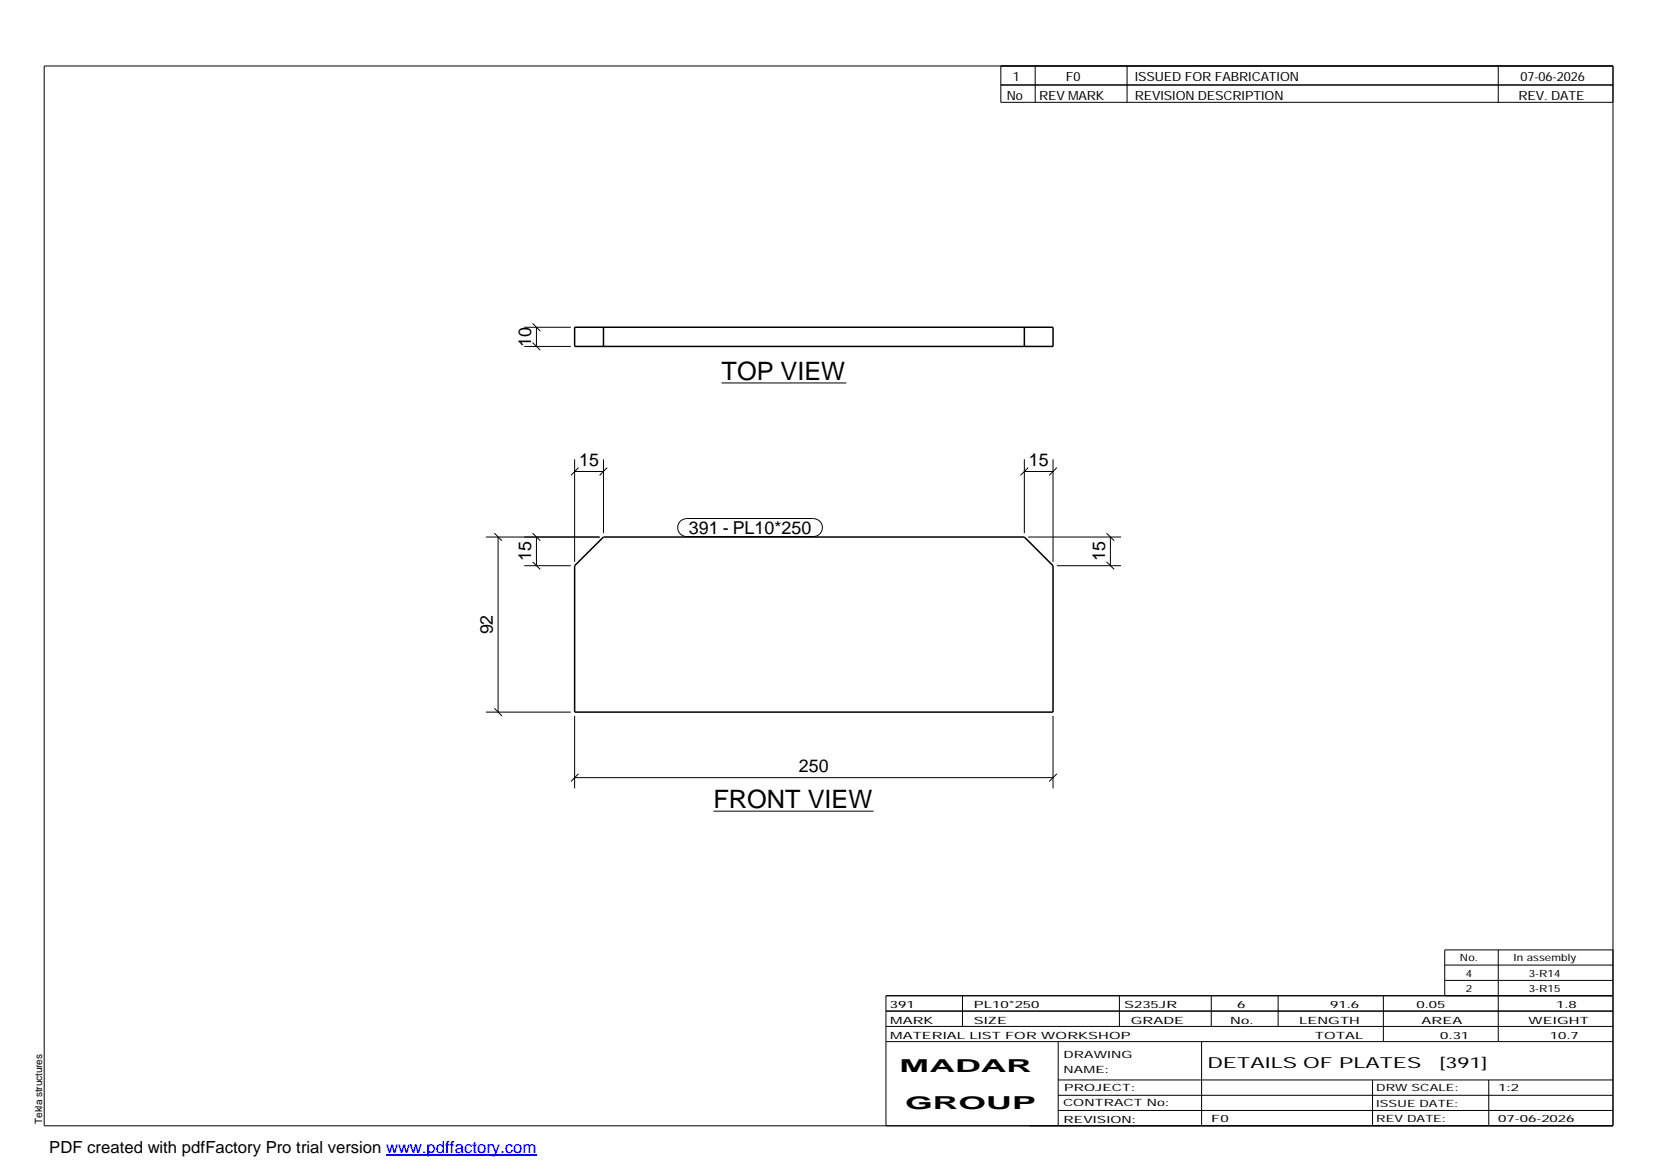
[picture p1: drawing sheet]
<svg xmlns="http://www.w3.org/2000/svg" width="420mm" height="297mm" viewBox="0 0 420 297" stroke-linecap="round" stroke-linejoin="round" font-family="sans-serif">
<path d="M145.9 83.1h121.4v4.9h-121.4zM153.2 83.1v4.9M260.1 83.1v4.9M145.9 143.6l7.3-7.3h106.9l7.2 7.3v37.2h-121.4z" fill="none" stroke="#000" stroke-width=".38"/>
<g fill="none" stroke="#000" stroke-width=".25">
<path d="M11.2 16.7h398.3v269.1h-398.3zM254.1 16.7v9.3h155.4M262.8 16.7v9.3M286.1 16.7v9.3M380.4 16.7v9.3M254.1 21.6h155.4M133.1 88h11.8M133.1 83.1h11.8M135.2 87l2 1.9M135.2 82.1l2 2M136.2 83.1v4.9M183.2 97.2h31.6"/>
<path d="M145.9 116.6v26M145.9 119.7h7.3M146.9 118.7l-2 2M153.2 116.6v18.8M154.1 118.7l-1.9 2M260.1 119.7h7.2M260.1 116.6v18.8M261 118.7l-1.9 2M267.3 116.6v26M268.3 118.7l-1.9 2M123.4 136.3h28.8M125.5 135.4l1.9 1.9"/>
<path d="M126.4 136.3v44.5M135.2 135.4l2 1.9M136.2 136.3v7.3M172.7 132.3l.7-.4 .9-.3h32.2a2.29 2.29 0 0 1 2.3 2.3 2.29 2.29 0 0 1-2.3 2.3h-32.2a2.27 2.27 0 0 1-2.1-1.4 2.27 2.27 0 0 1 .5-2.5zM261 136.3h23.6M280.9 135.4l2 1.9M281.9 136.3v7.3M133.1 143.6h11.8M135.2 142.6l2 2M268.3 143.6h16.3M280.9 142.6l2 2M125.5 179.8l1.9 2"/>
<path d="M123.4 180.8h21.5M145.9 197.4h121.4M145.9 181.8v18.3M146.9 196.5l-2 1.9M267.3 181.8v18.3M268.3 196.5l-1.9 1.9M181.1 205.9h40.7M224.9 256.7h184.6M244.3 252.8v7.8M284.2 252.8v7.8M307.5 252.8v7.8M324.5 252.8v7.8"/>
<path d="M351.2 252.8v11.6M366.8 245h42.7M366.8 248.9h42.7M380.4 241.2v23.2M409.5 241.2h-42.7v11.6M409.5 252.8h-184.6v33M224.9 264.4h184.6M224.9 260.6h184.6M268.6 264.4v21.4M268.6 274.2h140.9M268.6 278.1h140.9M305.1 264.4v21.4"/>
<path d="M348.4 274.2v11.6M378 274.2v11.6M268.6 281.9h140.9"/>
</g>
<path d="M98 293.3h38.2" fill="none" stroke="#00f" stroke-width=".3"/>
<g font-size="6.4">
<text x="183.2" y="96.5">TOP VIEW</text>
<text x="181.1" y="205.2">FRONT VIEW</text>
</g>
<g font-size="4.5">
<text x="134.8" y="88" transform="rotate(-90 134.8 88)">10</text>
<text x="147" y="118.3">15</text>
<text x="261.2" y="118.3">15</text>
<text x="174.9" y="135.7">391 - PL10*250</text>
<text x="134.8" y="142.5" transform="rotate(-90 134.8 142.5)">15</text>
<text x="280.5" y="142.5" transform="rotate(-90 280.5 142.5)">15</text>
<text x="125.1" y="161.1" transform="rotate(-90 125.1 161.1)">92</text>
<text x="202.8" y="196">250</text>
<text x="228.4" y="272.3">MADAR</text>
<text x="229.8" y="281.6">GROUP</text>
</g>
<text font-size="4.2" x="12.5" y="292.7">PDF created with pdfFactory Pro trial version www.pdffactory.com</text>
<g font-size="3.9">
<text x="306.5" y="271.3">DETAILS OF PLATES</text>
<text x="365.4" y="271.3">[391]</text>
</g>
<g font-size="3.2">
<text x="257.1" y="20.5">1</text>
<text x="270.6" y="20.5">F0</text>
<text x="288.1" y="20.5">ISSUED FOR FABRICATION</text>
<text x="386" y="20.5">07-06-2026</text>
<text x="255.6" y="25.5">No</text>
<text x="263.8" y="25.5">REV MARK</text>
<text x="288.1" y="25.5">REVISION DESCRIPTION</text>
<text x="385.5" y="25.5">REV. DATE</text>
</g>
<g font-size="2.5">
<text x="370.6" y="244.1">No.</text>
<text x="384.3" y="244.1">In assembly</text>
<text x="372.1" y="247.9">4</text>
<text x="372.1" y="251.8">2</text>
<text x="388.1" y="247.9">3-R14</text>
<text x="388.1" y="251.8">3-R15</text>
<text x="225.9" y="255.9">391</text>
<text x="247.3" y="255.9">PL10*250</text>
<text x="285.4" y="255.9">S235JR</text>
<text x="314.1" y="255.9">6</text>
<text x="337.7" y="255.9">91.6</text>
<text x="359.6" y="255.9">0.05</text>
<text x="395.1" y="255.9">1.8</text>
<text x="226" y="263.7">MATERIAL LIST FOR WORKSHOP</text>
<text x="226" y="259.9">MARK</text>
<text x="247.2" y="259.9">SIZE</text>
<text x="287.1" y="259.9">GRADE</text>
<text x="312.3" y="259.9">No.</text>
<text x="329.8" y="259.9">LENGTH</text>
<text x="333.8" y="263.7">TOTAL</text>
<text x="360.9" y="259.9">AREA</text>
<text x="365.6" y="263.7">0.31</text>
<text x="388.1" y="259.9">WEIGHT</text>
<text x="393.4" y="263.7">10.7</text>
<text x="270" y="268.5">DRAWING</text>
<text x="270" y="272.5">NAME:</text>
<text x="269.9" y="280.9">CONTRACT No:</text>
<text x="270.2" y="277">PROJECT:</text>
<text x="349.4" y="277.1">DRW SCALE:</text>
<text x="349.4" y="281">ISSUE DATE:</text>
<text x="380.4" y="277.1">1:2</text>
<text x="10.7" y="285.4" transform="rotate(-90 10.7 285.4)">Tekla structures</text>
<text x="270" y="285">REVISION:</text>
<text x="307.5" y="284.8">F0</text>
<text x="349.4" y="284.8">REV DATE:</text>
<text x="380.4" y="284.8">07-06-2026</text>
</g>
</svg>
